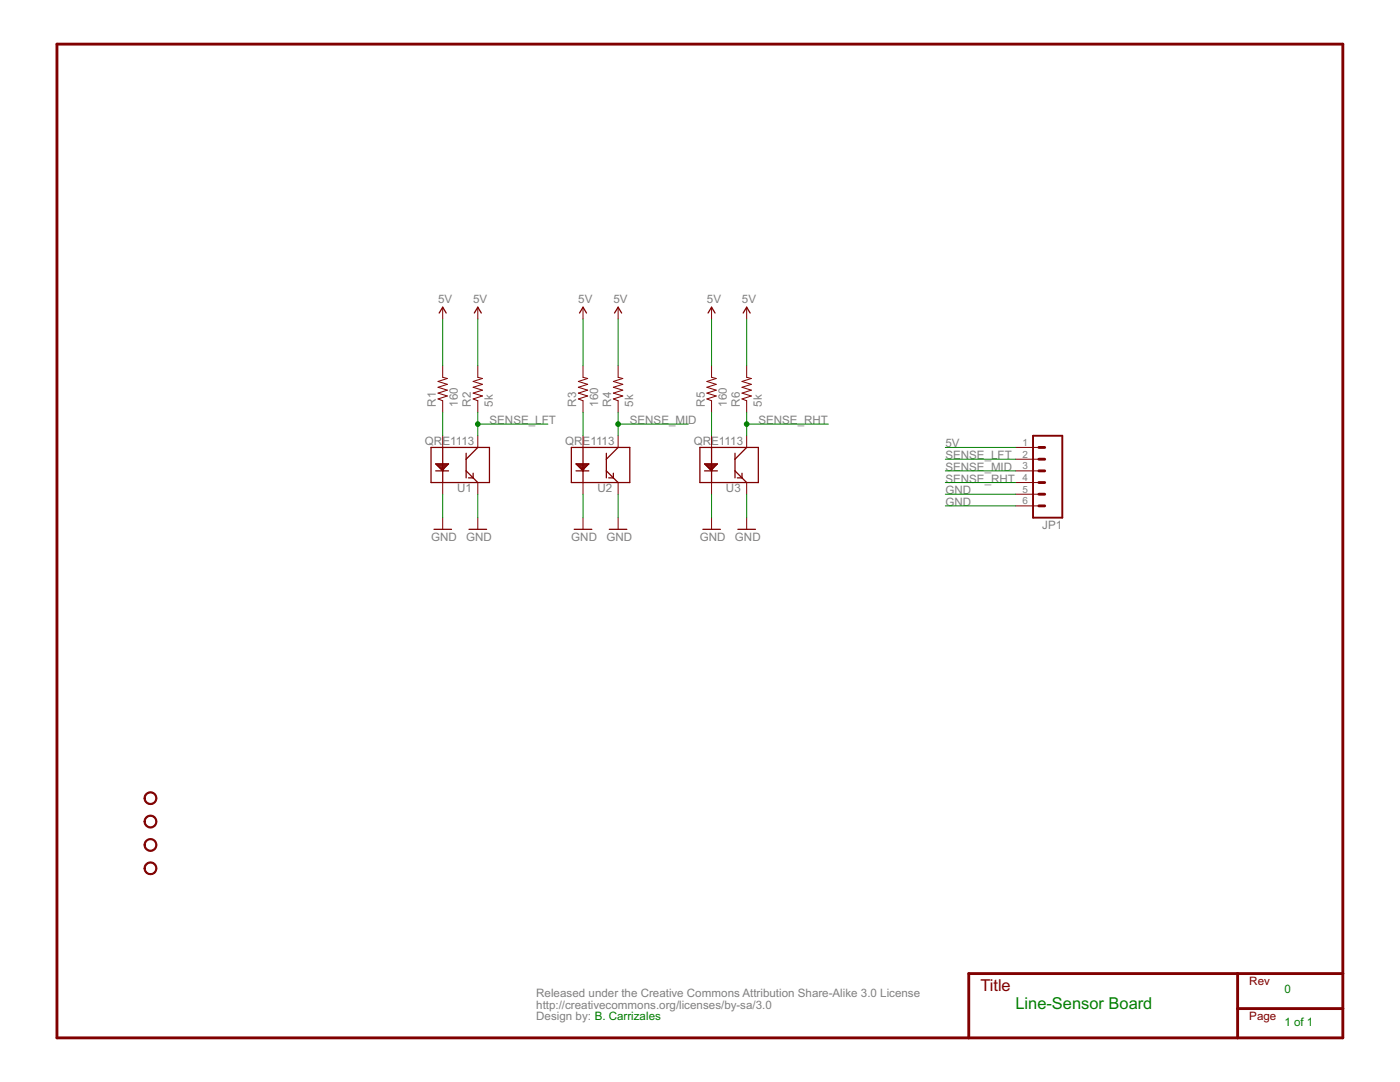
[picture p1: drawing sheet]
<?xml version="1.0" encoding="utf-8"?>
<!DOCTYPE eagle SYSTEM "eagle.dtd">
<!--
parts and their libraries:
SparkFun-Sensors: Licensing: CC v3.0 Share-Alike You are welcome to use this library for commercial purposes.
SparkFun-Aesthetics: Creative Commons License summary
-->
<eagle version="6.4">
<drawing>
<settings>
<setting alwaysvectorfont="no"/>
<setting verticaltext="up"/>
</settings>
<grid distance="0.1" unitdist="inch" unit="inch" style="lines" multiple="1" display="no" altdistance="0.01" altunitdist="inch" altunit="inch"/>
<schematic xreflabel="%F%N/%S.%C%R" xrefpart="/%S.%C%R">
<libraries>
<library name="Misc">
<symbols>
<symbol name="FRAME_8X11">
<wire x1="-139.7" y1="107.95" x2="-139.7" y2="-107.95" width="0.6096" layer="94"/>
<wire x1="-139.7" y1="-107.95" x2="58.42" y2="-107.95" width="0.6096" layer="94"/>
<wire x1="58.42" y1="-107.95" x2="116.84" y2="-107.95" width="0.6096" layer="94"/>
<wire x1="116.84" y1="-107.95" x2="139.7" y2="-107.95" width="0.6096" layer="94"/>
<wire x1="139.7" y1="-107.95" x2="139.7" y2="-101.6" width="0.6096" layer="94"/>
<wire x1="139.7" y1="-101.6" x2="139.7" y2="-93.98" width="0.6096" layer="94"/>
<wire x1="139.7" y1="-93.98" x2="139.7" y2="107.95" width="0.6096" layer="94"/>
<wire x1="139.7" y1="107.95" x2="-139.7" y2="107.95" width="0.6096" layer="94"/>
<wire x1="139.7" y1="-93.98" x2="116.84" y2="-93.98" width="0.6096" layer="94"/>
<wire x1="116.84" y1="-93.98" x2="58.42" y2="-93.98" width="0.6096" layer="94"/>
<wire x1="58.42" y1="-93.98" x2="58.42" y2="-107.95" width="0.6096" layer="94"/>
<wire x1="139.7" y1="-101.6" x2="116.84" y2="-101.6" width="0.6096" layer="94"/>
<wire x1="116.84" y1="-101.6" x2="116.84" y2="-107.95" width="0.6096" layer="94"/>
<text x="60.96" y="-97.79" size="2.54" layer="94">Title</text>
<text x="119.38" y="-104.14" size="1.778" layer="94">Page</text>
<wire x1="116.84" y1="-93.98" x2="116.84" y2="-101.6" width="0.6096" layer="94"/>
<text x="119.38" y="-96.52" size="1.778" layer="94">Rev</text>
</symbol>
</symbols>
<devicesets>
<deviceset name="FRAME_8X11">
<gates>
<gate name="G$1" symbol="FRAME_8X11" x="0" y="0"/>
</gates>
<devices>
<device name="">
<technologies>
<technology name=""/>
</technologies>
</device>
</devices>
</deviceset>
</devicesets>
</library>
<library name="SparkFun-Sensors">
<symbols>
<symbol name="QRE1113">
<wire x1="-5.08" y1="2.54" x2="-5.08" y2="-5.08" width="0.254" layer="94"/>
<wire x1="-5.08" y1="-5.08" x2="-2.54" y2="-5.08" width="0.254" layer="94"/>
<wire x1="-2.54" y1="-5.08" x2="5.08" y2="-5.08" width="0.254" layer="94"/>
<wire x1="5.08" y1="-5.08" x2="7.62" y2="-5.08" width="0.254" layer="94"/>
<wire x1="7.62" y1="-5.08" x2="7.62" y2="2.54" width="0.254" layer="94"/>
<wire x1="7.62" y1="2.54" x2="5.08" y2="2.54" width="0.254" layer="94"/>
<wire x1="5.08" y1="2.54" x2="-2.54" y2="2.54" width="0.254" layer="94"/>
<wire x1="-2.54" y1="2.54" x2="-5.08" y2="2.54" width="0.254" layer="94"/>
<wire x1="-2.54" y1="2.54" x2="0" y2="0" width="0.254" layer="94"/>
<wire x1="0" y1="0" x2="0" y2="-2.54" width="0.254" layer="94"/>
<wire x1="0" y1="-2.54" x2="-1.524" y2="-4.064" width="0.254" layer="94"/>
<wire x1="-1.524" y1="-4.064" x2="-2.54" y2="-5.08" width="0.254" layer="94"/>
<wire x1="0" y1="0" x2="0" y2="1.27" width="0.254" layer="94"/>
<wire x1="0" y1="-2.54" x2="0" y2="-4.064" width="0.254" layer="94"/>
<wire x1="5.08" y1="2.54" x2="5.08" y2="-2.54" width="0.254" layer="94"/>
<wire x1="5.08" y1="-2.54" x2="5.08" y2="-5.08" width="0.254" layer="94"/>
<wire x1="3.81" y1="-2.54" x2="5.08" y2="-2.54" width="0.254" layer="94"/>
<wire x1="5.08" y1="-2.54" x2="6.604" y2="-2.54" width="0.254" layer="94"/>
<wire x1="-1.524" y1="-4.064" x2="-0.508" y2="-4.064" width="0.254" layer="94"/>
<wire x1="-1.524" y1="-4.064" x2="-1.524" y2="-3.048" width="0.254" layer="94"/>
<text x="-1.778" y="3.048" size="1.778" layer="96">&gt;Value</text>
<text x="-1.27" y="-7.112" size="1.778" layer="95">&gt;Name</text>
<pin name="A" x="5.08" y="5.08" visible="off" length="short" rot="R270"/>
<pin name="E" x="-2.54" y="-7.62" visible="off" length="short" rot="R90"/>
<pin name="C" x="-2.54" y="5.08" visible="off" length="short" rot="R270"/>
<pin name="K" x="5.08" y="-7.62" visible="off" length="short" rot="R90"/>
<polygon width="0.254" layer="94">
<vertex x="5.08" y="-2.54"/>
<vertex x="6.604" y="-1.016"/>
<vertex x="3.81" y="-1.016"/>
<vertex x="4.826" y="-2.032"/>
</polygon>
</symbol>
</symbols>
<devicesets>
<deviceset name="QRE1113" prefix="U">
<gates>
<gate name="G$1" symbol="QRE1113" x="0" y="0"/>
</gates>
<devices>
<device name="" package="QRE1113">
<connects>
<connect gate="G$1" pin="A" pad="1"/>
<connect gate="G$1" pin="C" pad="3"/>
<connect gate="G$1" pin="E" pad="4"/>
<connect gate="G$1" pin="K" pad="2"/>
</connects>
<technologies>
<technology name="">
<attribute name="PROD_ID" value="IC-09357"/>
</technology>
</technologies>
</device>
</devices>
</deviceset>
</devicesets>
</library>
<library name="SparkFun-Connectors">
<symbols>
<symbol name="M06">
<wire x1="1.27" y1="-7.62" x2="-5.08" y2="-7.62" width="0.4064" layer="94"/>
<wire x1="-1.27" y1="0" x2="0" y2="0" width="0.6096" layer="94"/>
<wire x1="-1.27" y1="-2.54" x2="0" y2="-2.54" width="0.6096" layer="94"/>
<wire x1="-1.27" y1="-5.08" x2="0" y2="-5.08" width="0.6096" layer="94"/>
<wire x1="-5.08" y1="10.16" x2="-5.08" y2="-7.62" width="0.4064" layer="94"/>
<wire x1="1.27" y1="-7.62" x2="1.27" y2="10.16" width="0.4064" layer="94"/>
<wire x1="-5.08" y1="10.16" x2="1.27" y2="10.16" width="0.4064" layer="94"/>
<wire x1="-1.27" y1="5.08" x2="0" y2="5.08" width="0.6096" layer="94"/>
<wire x1="-1.27" y1="2.54" x2="0" y2="2.54" width="0.6096" layer="94"/>
<wire x1="-1.27" y1="7.62" x2="0" y2="7.62" width="0.6096" layer="94"/>
<text x="-5.08" y="-10.16" size="1.778" layer="96">&gt;VALUE</text>
<text x="-5.08" y="10.922" size="1.778" layer="95">&gt;NAME</text>
<pin name="1" x="5.08" y="-5.08" visible="pad" length="middle" direction="pas" swaplevel="1" rot="R180"/>
<pin name="2" x="5.08" y="-2.54" visible="pad" length="middle" direction="pas" swaplevel="1" rot="R180"/>
<pin name="3" x="5.08" y="0" visible="pad" length="middle" direction="pas" swaplevel="1" rot="R180"/>
<pin name="4" x="5.08" y="2.54" visible="pad" length="middle" direction="pas" swaplevel="1" rot="R180"/>
<pin name="5" x="5.08" y="5.08" visible="pad" length="middle" direction="pas" swaplevel="1" rot="R180"/>
<pin name="6" x="5.08" y="7.62" visible="pad" length="middle" direction="pas" swaplevel="1" rot="R180"/>
</symbol>
</symbols>
<devicesets>
<deviceset name="M06" prefix="JP" uservalue="yes">
<gates>
<gate name="G$1" symbol="M06" x="-2.54" y="0"/>
</gates>
<devices>
<device name="SIP" package="1X06">
<connects>
<connect gate="G$1" pin="1" pad="1"/>
<connect gate="G$1" pin="2" pad="2"/>
<connect gate="G$1" pin="3" pad="3"/>
<connect gate="G$1" pin="4" pad="4"/>
<connect gate="G$1" pin="5" pad="5"/>
<connect gate="G$1" pin="6" pad="6"/>
</connects>
<technologies>
<technology name=""/>
</technologies>
</device>
<device name="POLAR" package="MOLEX-1X6">
<connects>
<connect gate="G$1" pin="1" pad="1"/>
<connect gate="G$1" pin="2" pad="2"/>
<connect gate="G$1" pin="3" pad="3"/>
<connect gate="G$1" pin="4" pad="4"/>
<connect gate="G$1" pin="5" pad="5"/>
<connect gate="G$1" pin="6" pad="6"/>
</connects>
<technologies>
<technology name=""/>
</technologies>
</device>
<device name="RA" package="MOLEX-1X6-RA">
<connects>
<connect gate="G$1" pin="1" pad="1"/>
<connect gate="G$1" pin="2" pad="2"/>
<connect gate="G$1" pin="3" pad="3"/>
<connect gate="G$1" pin="4" pad="4"/>
<connect gate="G$1" pin="5" pad="5"/>
<connect gate="G$1" pin="6" pad="6"/>
</connects>
<technologies>
<technology name=""/>
</technologies>
</device>
<device name="SMD" package="1X06-SMD">
<connects>
<connect gate="G$1" pin="1" pad="1"/>
<connect gate="G$1" pin="2" pad="2"/>
<connect gate="G$1" pin="3" pad="3"/>
<connect gate="G$1" pin="4" pad="4"/>
<connect gate="G$1" pin="5" pad="5"/>
<connect gate="G$1" pin="6" pad="6"/>
</connects>
<technologies>
<technology name=""/>
</technologies>
</device>
<device name="LOCK" package="1X06_LOCK">
<connects>
<connect gate="G$1" pin="1" pad="1"/>
<connect gate="G$1" pin="2" pad="2"/>
<connect gate="G$1" pin="3" pad="3"/>
<connect gate="G$1" pin="4" pad="4"/>
<connect gate="G$1" pin="5" pad="5"/>
<connect gate="G$1" pin="6" pad="6"/>
</connects>
<technologies>
<technology name=""/>
</technologies>
</device>
<device name="LOCK_LONGPADS" package="1X06_LOCK_LONGPADS">
<connects>
<connect gate="G$1" pin="1" pad="1"/>
<connect gate="G$1" pin="2" pad="2"/>
<connect gate="G$1" pin="3" pad="3"/>
<connect gate="G$1" pin="4" pad="4"/>
<connect gate="G$1" pin="5" pad="5"/>
<connect gate="G$1" pin="6" pad="6"/>
</connects>
<technologies>
<technology name=""/>
</technologies>
</device>
<device name="POLAR_LOCK" package="MOLEX-1X6_LOCK">
<connects>
<connect gate="G$1" pin="1" pad="1"/>
<connect gate="G$1" pin="2" pad="2"/>
<connect gate="G$1" pin="3" pad="3"/>
<connect gate="G$1" pin="4" pad="4"/>
<connect gate="G$1" pin="5" pad="5"/>
<connect gate="G$1" pin="6" pad="6"/>
</connects>
<technologies>
<technology name=""/>
</technologies>
</device>
<device name="RA_LOCK" package="MOLEX-1X6-RA_LOCK">
<connects>
<connect gate="G$1" pin="1" pad="1"/>
<connect gate="G$1" pin="2" pad="2"/>
<connect gate="G$1" pin="3" pad="3"/>
<connect gate="G$1" pin="4" pad="4"/>
<connect gate="G$1" pin="5" pad="5"/>
<connect gate="G$1" pin="6" pad="6"/>
</connects>
<technologies>
<technology name=""/>
</technologies>
</device>
<device name="SIP_LOCK" package="1X06-SIP_LOCK">
<connects>
<connect gate="G$1" pin="1" pad="1"/>
<connect gate="G$1" pin="2" pad="2"/>
<connect gate="G$1" pin="3" pad="3"/>
<connect gate="G$1" pin="4" pad="4"/>
<connect gate="G$1" pin="5" pad="5"/>
<connect gate="G$1" pin="6" pad="6"/>
</connects>
<technologies>
<technology name=""/>
</technologies>
</device>
<device name="FEMALE_LOCK" package="1X06_FEMALE_LOCK.010">
<connects>
<connect gate="G$1" pin="1" pad="1"/>
<connect gate="G$1" pin="2" pad="2"/>
<connect gate="G$1" pin="3" pad="3"/>
<connect gate="G$1" pin="4" pad="4"/>
<connect gate="G$1" pin="5" pad="5"/>
<connect gate="G$1" pin="6" pad="6"/>
</connects>
<technologies>
<technology name=""/>
</technologies>
</device>
<device name="LONGPADS" package="1X06_LONGPADS">
<connects>
<connect gate="G$1" pin="1" pad="1"/>
<connect gate="G$1" pin="2" pad="2"/>
<connect gate="G$1" pin="3" pad="3"/>
<connect gate="G$1" pin="4" pad="4"/>
<connect gate="G$1" pin="5" pad="5"/>
<connect gate="G$1" pin="6" pad="6"/>
</connects>
<technologies>
<technology name=""/>
</technologies>
</device>
<device name="1X06-SMD_EDGE_FEMALE" package="1X06-SMD_EDGE">
<connects>
<connect gate="G$1" pin="1" pad="1"/>
<connect gate="G$1" pin="2" pad="2"/>
<connect gate="G$1" pin="3" pad="3"/>
<connect gate="G$1" pin="4" pad="4"/>
<connect gate="G$1" pin="5" pad="5"/>
<connect gate="G$1" pin="6" pad="6"/>
</connects>
<technologies>
<technology name=""/>
</technologies>
</device>
<device name="3.5MM-6" package="SCREWTERMINAL-3.5MM-6">
<connects>
<connect gate="G$1" pin="1" pad="1"/>
<connect gate="G$1" pin="2" pad="2"/>
<connect gate="G$1" pin="3" pad="3"/>
<connect gate="G$1" pin="4" pad="4"/>
<connect gate="G$1" pin="5" pad="5"/>
<connect gate="G$1" pin="6" pad="6"/>
</connects>
<technologies>
<technology name=""/>
</technologies>
</device>
<device name="SMDF" package="1X06-SMD-FEMALE">
<connects>
<connect gate="G$1" pin="1" pad="1"/>
<connect gate="G$1" pin="2" pad="2"/>
<connect gate="G$1" pin="3" pad="3"/>
<connect gate="G$1" pin="4" pad="4"/>
<connect gate="G$1" pin="5" pad="5"/>
<connect gate="G$1" pin="6" pad="6"/>
</connects>
<technologies>
<technology name=""/>
</technologies>
</device>
<device name="SMD-FEMALE-V2" package="1X06-SMD-FEMALE-V2">
<connects>
<connect gate="G$1" pin="1" pad="1"/>
<connect gate="G$1" pin="2" pad="2"/>
<connect gate="G$1" pin="3" pad="3"/>
<connect gate="G$1" pin="4" pad="4"/>
<connect gate="G$1" pin="5" pad="5"/>
<connect gate="G$1" pin="6" pad="6"/>
</connects>
<technologies>
<technology name=""/>
</technologies>
</device>
<device name="POGOPIN_HOLES_ONLY" package="1X06_HOLES_ONLY">
<connects>
<connect gate="G$1" pin="1" pad="1"/>
<connect gate="G$1" pin="2" pad="2"/>
<connect gate="G$1" pin="3" pad="3"/>
<connect gate="G$1" pin="4" pad="4"/>
<connect gate="G$1" pin="5" pad="5"/>
<connect gate="G$1" pin="6" pad="6"/>
</connects>
<technologies>
<technology name=""/>
</technologies>
</device>
<device name="SMD-STRAIGHT" package="1X06_SMD_STRAIGHT">
<connects>
<connect gate="G$1" pin="1" pad="1"/>
<connect gate="G$1" pin="2" pad="2"/>
<connect gate="G$1" pin="3" pad="3"/>
<connect gate="G$1" pin="4" pad="4"/>
<connect gate="G$1" pin="5" pad="5"/>
<connect gate="G$1" pin="6" pad="6"/>
</connects>
<technologies>
<technology name=""/>
</technologies>
</device>
<device name="SMD-STRAIGHT-ALT" package="1X06_SMD_STRAIGHT_ALT">
<connects>
<connect gate="G$1" pin="1" pad="1"/>
<connect gate="G$1" pin="2" pad="2"/>
<connect gate="G$1" pin="3" pad="3"/>
<connect gate="G$1" pin="4" pad="4"/>
<connect gate="G$1" pin="5" pad="5"/>
<connect gate="G$1" pin="6" pad="6"/>
</connects>
<technologies>
<technology name=""/>
</technologies>
</device>
<device name="SMD-STRAIGHT-COMBO" package="1X06_SMD_STRAIGHT_COMBO">
<connects>
<connect gate="G$1" pin="1" pad="1"/>
<connect gate="G$1" pin="2" pad="2"/>
<connect gate="G$1" pin="3" pad="3"/>
<connect gate="G$1" pin="4" pad="4"/>
<connect gate="G$1" pin="5" pad="5"/>
<connect gate="G$1" pin="6" pad="6"/>
</connects>
<technologies>
<technology name=""/>
</technologies>
</device>
<device name="EM406" package="EM406">
<connects>
<connect gate="G$1" pin="1" pad="1"/>
<connect gate="G$1" pin="2" pad="2"/>
<connect gate="G$1" pin="3" pad="3"/>
<connect gate="G$1" pin="4" pad="4"/>
<connect gate="G$1" pin="5" pad="5"/>
<connect gate="G$1" pin="6" pad="6"/>
</connects>
<technologies>
<technology name=""/>
</technologies>
</device>
<device name="VERNIER-ANALOG" package="BTA">
<connects>
<connect gate="G$1" pin="1" pad="1"/>
<connect gate="G$1" pin="2" pad="2"/>
<connect gate="G$1" pin="3" pad="3"/>
<connect gate="G$1" pin="4" pad="4"/>
<connect gate="G$1" pin="5" pad="5"/>
<connect gate="G$1" pin="6" pad="6"/>
</connects>
<technologies>
<technology name=""/>
</technologies>
</device>
<device name="VERNIER-DIGITAL" package="BTD">
<connects>
<connect gate="G$1" pin="1" pad="1"/>
<connect gate="G$1" pin="2" pad="2"/>
<connect gate="G$1" pin="3" pad="3"/>
<connect gate="G$1" pin="4" pad="4"/>
<connect gate="G$1" pin="5" pad="5"/>
<connect gate="G$1" pin="6" pad="6"/>
</connects>
<technologies>
<technology name=""/>
</technologies>
</device>
<device name="SMD_MALE" package="1X06_SMD_MALE">
<connects>
<connect gate="G$1" pin="1" pad="1"/>
<connect gate="G$1" pin="2" pad="2"/>
<connect gate="G$1" pin="3" pad="3"/>
<connect gate="G$1" pin="4" pad="4"/>
<connect gate="G$1" pin="5" pad="5"/>
<connect gate="G$1" pin="6" pad="6"/>
</connects>
<technologies>
<technology name="">
<attribute name="PROD_ID" value="CONN-11293"/>
</technology>
</technologies>
</device>
</devices>
</deviceset>
</devicesets>
</library>
<library name="SparkFun-Resistors">
<symbols>
<symbol name="RESISTOR">
<wire x1="-2.54" y1="0" x2="-2.159" y2="1.016" width="0.1524" layer="94"/>
<wire x1="-2.159" y1="1.016" x2="-1.524" y2="-1.016" width="0.1524" layer="94"/>
<wire x1="-1.524" y1="-1.016" x2="-0.889" y2="1.016" width="0.1524" layer="94"/>
<wire x1="-0.889" y1="1.016" x2="-0.254" y2="-1.016" width="0.1524" layer="94"/>
<wire x1="-0.254" y1="-1.016" x2="0.381" y2="1.016" width="0.1524" layer="94"/>
<wire x1="0.381" y1="1.016" x2="1.016" y2="-1.016" width="0.1524" layer="94"/>
<wire x1="1.016" y1="-1.016" x2="1.651" y2="1.016" width="0.1524" layer="94"/>
<wire x1="1.651" y1="1.016" x2="2.286" y2="-1.016" width="0.1524" layer="94"/>
<wire x1="2.286" y1="-1.016" x2="2.54" y2="0" width="0.1524" layer="94"/>
<text x="-3.81" y="1.4986" size="1.778" layer="95">&gt;NAME</text>
<text x="-3.81" y="-3.302" size="1.778" layer="96">&gt;VALUE</text>
<pin name="2" x="5.08" y="0" visible="off" length="short" direction="pas" swaplevel="1" rot="R180"/>
<pin name="1" x="-5.08" y="0" visible="off" length="short" direction="pas" swaplevel="1"/>
</symbol>
</symbols>
<devicesets>
<deviceset name="RESISTOR" prefix="R" uservalue="yes">
<gates>
<gate name="G$1" symbol="RESISTOR" x="0" y="0"/>
</gates>
<devices>
<device name="1206" package="1206">
<connects>
<connect gate="G$1" pin="1" pad="1"/>
<connect gate="G$1" pin="2" pad="2"/>
</connects>
<technologies>
<technology name=""/>
</technologies>
</device>
<device name="AXIAL-0.3" package="AXIAL-0.3">
<connects>
<connect gate="G$1" pin="1" pad="P$1"/>
<connect gate="G$1" pin="2" pad="P$2"/>
</connects>
<technologies>
<technology name=""/>
</technologies>
</device>
<device name="2010" package="R2010">
<connects>
<connect gate="G$1" pin="1" pad="1"/>
<connect gate="G$1" pin="2" pad="2"/>
</connects>
<technologies>
<technology name=""/>
</technologies>
</device>
<device name="0805-RES" package="0805">
<connects>
<connect gate="G$1" pin="1" pad="1"/>
<connect gate="G$1" pin="2" pad="2"/>
</connects>
<technologies>
<technology name=""/>
</technologies>
</device>
<device name="0603-RES" package="0603-RES">
<connects>
<connect gate="G$1" pin="1" pad="1"/>
<connect gate="G$1" pin="2" pad="2"/>
</connects>
<technologies>
<technology name=""/>
</technologies>
</device>
<device name="0603" package="0603-RES">
<connects>
<connect gate="G$1" pin="1" pad="1"/>
<connect gate="G$1" pin="2" pad="2"/>
</connects>
<technologies>
<technology name=""/>
</technologies>
</device>
<device name="PTH-1/6W" package="1/6W-RES">
<connects>
<connect gate="G$1" pin="1" pad="1"/>
<connect gate="G$1" pin="2" pad="2"/>
</connects>
<technologies>
<technology name=""/>
</technologies>
</device>
<device name="2512" package="R2512">
<connects>
<connect gate="G$1" pin="1" pad="1"/>
<connect gate="G$1" pin="2" pad="2"/>
</connects>
<technologies>
<technology name=""/>
</technologies>
</device>
<device name="PTH-1/4W" package="AXIAL-0.4">
<connects>
<connect gate="G$1" pin="1" pad="P$1"/>
<connect gate="G$1" pin="2" pad="P$2"/>
</connects>
<technologies>
<technology name=""/>
</technologies>
</device>
<device name="PTH-1/2W" package="AXIAL-0.5">
<connects>
<connect gate="G$1" pin="1" pad="P$1"/>
<connect gate="G$1" pin="2" pad="P$2"/>
</connects>
<technologies>
<technology name=""/>
</technologies>
</device>
<device name="PTH-1W" package="AXIAL-0.6">
<connects>
<connect gate="G$1" pin="1" pad="P$1"/>
<connect gate="G$1" pin="2" pad="P$2"/>
</connects>
<technologies>
<technology name=""/>
</technologies>
</device>
<device name="PTH-2W" package="AXIAL-0.8">
<connects>
<connect gate="G$1" pin="1" pad="P$1"/>
<connect gate="G$1" pin="2" pad="P$2"/>
</connects>
<technologies>
<technology name=""/>
</technologies>
</device>
<device name="KIT" package="AXIAL-0.3-KIT">
<connects>
<connect gate="G$1" pin="1" pad="P$1"/>
<connect gate="G$1" pin="2" pad="P$2"/>
</connects>
<technologies>
<technology name=""/>
</technologies>
</device>
<device name="EZ" package="AXIAL-0.3EZ">
<connects>
<connect gate="G$1" pin="1" pad="P$1"/>
<connect gate="G$1" pin="2" pad="P$2"/>
</connects>
<technologies>
<technology name=""/>
</technologies>
</device>
</devices>
</deviceset>
</devicesets>
</library>
<library name="SparkFun-Aesthetics">
<symbols>
<symbol name="5V">
<wire x1="0.762" y1="1.27" x2="0" y2="2.54" width="0.254" layer="94"/>
<wire x1="0" y1="2.54" x2="-0.762" y2="1.27" width="0.254" layer="94"/>
<text x="-1.016" y="3.556" size="1.778" layer="96">&gt;VALUE</text>
<pin name="5V" x="0" y="0" visible="off" length="short" direction="sup" rot="R90"/>
</symbol>
<symbol name="DGND">
<wire x1="-1.905" y1="0" x2="1.905" y2="0" width="0.254" layer="94"/>
<text x="-2.54" y="-2.54" size="1.778" layer="96">&gt;VALUE</text>
<pin name="GND" x="0" y="2.54" visible="off" length="short" direction="sup" rot="R270"/>
</symbol>
<symbol name="CREATIVE_COMMONS">
<text x="0" y="5.08" size="1.778" layer="95">Released under the Creative Commons Attribution Share-Alike 3.0 License</text>
<text x="0" y="2.54" size="1.778" layer="95">http://creativecommons.org/licenses/by-sa/3.0</text>
<text x="0" y="0" size="1.778" layer="95">Design by:</text>
</symbol>
</symbols>
<devicesets>
<deviceset name="5V" prefix="SUPPLY">
<gates>
<gate name="G$1" symbol="5V" x="0" y="0"/>
</gates>
<devices>
<device name="">
<technologies>
<technology name=""/>
</technologies>
</device>
</devices>
</deviceset>
<deviceset name="GND" prefix="GND">
<gates>
<gate name="1" symbol="DGND" x="0" y="0"/>
</gates>
<devices>
<device name="">
<technologies>
<technology name=""/>
</technologies>
</device>
</devices>
</deviceset>
<deviceset name="CREATIVE_COMMONS" prefix="CC_TEXT">
<gates>
<gate name="G$1" symbol="CREATIVE_COMMONS" x="0" y="0"/>
</gates>
<devices>
<device name="" package="CREATIVE_COMMONS">
<technologies>
<technology name=""/>
</technologies>
</device>
</devices>
</deviceset>
</devicesets>
</library>
<library name="SparkFun-Electromechanical">
<symbols>
<symbol name="STAND-OFF">
<circle x="0" y="0" radius="1.27" width="0.254" layer="94"/>
</symbol>
</symbols>
<devicesets>
<deviceset name="STAND-OFF" prefix="STANDOFF">
<gates>
<gate name="G$1" symbol="STAND-OFF" x="0" y="0"/>
</gates>
<devices>
<device name="" package="STAND-OFF">
<technologies>
<technology name=""/>
</technologies>
</device>
<device name="TIGHT" package="STAND-OFF-TIGHT">
<technologies>
<technology name=""/>
</technologies>
</device>
</devices>
</deviceset>
</devicesets>
</library>
</libraries>
<attributes>
</attributes>
<variantdefs>
</variantdefs>
<classes>
<class number="0" name="default" width="0" drill="0">
</class>
</classes>
<parts>
<part name="U$1" library="Misc" deviceset="FRAME_8X11" device=""/>
<part name="U1" library="SparkFun-Sensors" deviceset="QRE1113" device=""/>
<part name="U2" library="SparkFun-Sensors" deviceset="QRE1113" device=""/>
<part name="U3" library="SparkFun-Sensors" deviceset="QRE1113" device=""/>
<part name="JP1" library="SparkFun-Connectors" deviceset="M06" device="SIP"/>
<part name="R1" library="SparkFun-Resistors" deviceset="RESISTOR" device="0603" value="160"/>
<part name="R2" library="SparkFun-Resistors" deviceset="RESISTOR" device="0603" value="5k"/>
<part name="R3" library="SparkFun-Resistors" deviceset="RESISTOR" device="0603" value="160"/>
<part name="R4" library="SparkFun-Resistors" deviceset="RESISTOR" device="0603" value="5k"/>
<part name="R5" library="SparkFun-Resistors" deviceset="RESISTOR" device="0603" value="160"/>
<part name="R6" library="SparkFun-Resistors" deviceset="RESISTOR" device="0603" value="5k"/>
<part name="SUPPLY1" library="SparkFun-Aesthetics" deviceset="5V" device=""/>
<part name="SUPPLY2" library="SparkFun-Aesthetics" deviceset="5V" device=""/>
<part name="SUPPLY3" library="SparkFun-Aesthetics" deviceset="5V" device=""/>
<part name="SUPPLY4" library="SparkFun-Aesthetics" deviceset="5V" device=""/>
<part name="SUPPLY5" library="SparkFun-Aesthetics" deviceset="5V" device=""/>
<part name="SUPPLY6" library="SparkFun-Aesthetics" deviceset="5V" device=""/>
<part name="GND1" library="SparkFun-Aesthetics" deviceset="GND" device=""/>
<part name="GND2" library="SparkFun-Aesthetics" deviceset="GND" device=""/>
<part name="GND3" library="SparkFun-Aesthetics" deviceset="GND" device=""/>
<part name="GND4" library="SparkFun-Aesthetics" deviceset="GND" device=""/>
<part name="GND5" library="SparkFun-Aesthetics" deviceset="GND" device=""/>
<part name="GND6" library="SparkFun-Aesthetics" deviceset="GND" device=""/>
<part name="STANDOFF1" library="SparkFun-Electromechanical" deviceset="STAND-OFF" device=""/>
<part name="STANDOFF2" library="SparkFun-Electromechanical" deviceset="STAND-OFF" device=""/>
<part name="STANDOFF3" library="SparkFun-Electromechanical" deviceset="STAND-OFF" device=""/>
<part name="STANDOFF4" library="SparkFun-Electromechanical" deviceset="STAND-OFF" device=""/>
<part name="CC_TEXT1" library="SparkFun-Aesthetics" deviceset="CREATIVE_COMMONS" device=""/>
</parts>
<sheets>
<sheet>
<plain>
<text x="68.58" y="-101.6" size="2.54" layer="91">Line-Sensor Board</text>
<text x="127" y="-105.41" size="1.778" layer="91">1 of 1</text>
<text x="127" y="-98.298" size="1.778" layer="91">0</text>
<text x="-22.86" y="-104.14" size="1.778" layer="91">B. Carrizales</text>
</plain>
<instances>
<instance part="U$1" gate="G$1" x="0" y="0"/>
<instance part="U1" gate="G$1" x="-50.8" y="17.78" rot="MR0"/>
<instance part="U2" gate="G$1" x="-20.32" y="17.78" rot="MR0"/>
<instance part="U3" gate="G$1" x="7.62" y="17.78" rot="MR0"/>
<instance part="JP1" gate="G$1" x="73.66" y="15.24" rot="R180"/>
<instance part="R1" gate="G$1" x="-55.88" y="33.02" rot="R90"/>
<instance part="R2" gate="G$1" x="-48.26" y="33.02" rot="R90"/>
<instance part="R3" gate="G$1" x="-25.4" y="33.02" rot="R90"/>
<instance part="R4" gate="G$1" x="-17.78" y="33.02" rot="R90"/>
<instance part="R5" gate="G$1" x="2.54" y="33.02" rot="R90"/>
<instance part="R6" gate="G$1" x="10.16" y="33.02" rot="R90"/>
<instance part="SUPPLY1" gate="G$1" x="-55.88" y="48.26"/>
<instance part="SUPPLY2" gate="G$1" x="-48.26" y="48.26"/>
<instance part="SUPPLY3" gate="G$1" x="-25.4" y="48.26"/>
<instance part="SUPPLY4" gate="G$1" x="-17.78" y="48.26"/>
<instance part="SUPPLY5" gate="G$1" x="2.54" y="48.26"/>
<instance part="SUPPLY6" gate="G$1" x="10.16" y="48.26"/>
<instance part="GND1" gate="1" x="-55.88" y="2.54"/>
<instance part="GND2" gate="1" x="-48.26" y="2.54"/>
<instance part="GND3" gate="1" x="-25.4" y="2.54"/>
<instance part="GND4" gate="1" x="-17.78" y="2.54"/>
<instance part="GND5" gate="1" x="2.54" y="2.54"/>
<instance part="GND6" gate="1" x="10.16" y="2.54"/>
<instance part="STANDOFF1" gate="G$1" x="-119.38" y="-66.04"/>
<instance part="STANDOFF2" gate="G$1" x="-119.38" y="-71.12"/>
<instance part="STANDOFF3" gate="G$1" x="-119.38" y="-60.96"/>
<instance part="STANDOFF4" gate="G$1" x="-119.38" y="-55.88"/>
<instance part="CC_TEXT1" gate="G$1" x="-35.56" y="-104.14"/>
</instances>
<busses>
</busses>
<nets>
<net name="GND" class="0">
<segment>
<pinref part="U3" gate="G$1" pin="E"/>
<pinref part="GND6" gate="1" pin="GND"/>
<wire x1="10.16" y1="10.16" x2="10.16" y2="5.08" width="0.1524" layer="91"/>
</segment>
<segment>
<pinref part="U3" gate="G$1" pin="K"/>
<pinref part="GND5" gate="1" pin="GND"/>
<wire x1="2.54" y1="10.16" x2="2.54" y2="5.08" width="0.1524" layer="91"/>
</segment>
<segment>
<pinref part="U2" gate="G$1" pin="E"/>
<pinref part="GND4" gate="1" pin="GND"/>
<wire x1="-17.78" y1="10.16" x2="-17.78" y2="5.08" width="0.1524" layer="91"/>
</segment>
<segment>
<pinref part="U2" gate="G$1" pin="K"/>
<pinref part="GND3" gate="1" pin="GND"/>
<wire x1="-25.4" y1="10.16" x2="-25.4" y2="5.08" width="0.1524" layer="91"/>
</segment>
<segment>
<pinref part="U1" gate="G$1" pin="E"/>
<pinref part="GND2" gate="1" pin="GND"/>
<wire x1="-48.26" y1="10.16" x2="-48.26" y2="5.08" width="0.1524" layer="91"/>
</segment>
<segment>
<pinref part="U1" gate="G$1" pin="K"/>
<pinref part="GND1" gate="1" pin="GND"/>
<wire x1="-55.88" y1="10.16" x2="-55.88" y2="5.08" width="0.1524" layer="91"/>
</segment>
<segment>
<pinref part="JP1" gate="G$1" pin="5"/>
<wire x1="68.58" y1="10.16" x2="53.34" y2="10.16" width="0.1524" layer="91"/>
<label x="53.34" y="10.16" size="1.778" layer="95"/>
</segment>
<segment>
<pinref part="JP1" gate="G$1" pin="6"/>
<wire x1="68.58" y1="7.62" x2="53.34" y2="7.62" width="0.1524" layer="91"/>
<label x="53.34" y="7.62" size="1.778" layer="95"/>
</segment>
</net>
<net name="SENSE_RHT" class="0">
<segment>
<pinref part="U3" gate="G$1" pin="C"/>
<pinref part="R6" gate="G$1" pin="1"/>
<wire x1="10.16" y1="22.86" x2="10.16" y2="25.4" width="0.1524" layer="91"/>
<wire x1="10.16" y1="25.4" x2="10.16" y2="27.94" width="0.1524" layer="91"/>
<wire x1="10.16" y1="25.4" x2="27.94" y2="25.4" width="0.1524" layer="91"/>
<junction x="10.16" y="25.4"/>
<label x="12.7" y="25.4" size="1.778" layer="95"/>
</segment>
<segment>
<pinref part="JP1" gate="G$1" pin="4"/>
<wire x1="68.58" y1="12.7" x2="53.34" y2="12.7" width="0.1524" layer="91"/>
<label x="53.34" y="12.7" size="1.778" layer="95"/>
</segment>
</net>
<net name="N$2" class="0">
<segment>
<pinref part="R5" gate="G$1" pin="1"/>
<pinref part="U3" gate="G$1" pin="A"/>
<wire x1="2.54" y1="27.94" x2="2.54" y2="22.86" width="0.1524" layer="91"/>
</segment>
</net>
<net name="5V" class="0">
<segment>
<pinref part="R6" gate="G$1" pin="2"/>
<pinref part="SUPPLY6" gate="G$1" pin="5V"/>
<wire x1="10.16" y1="38.1" x2="10.16" y2="48.26" width="0.1524" layer="91"/>
</segment>
<segment>
<pinref part="SUPPLY5" gate="G$1" pin="5V"/>
<pinref part="R5" gate="G$1" pin="2"/>
<wire x1="2.54" y1="48.26" x2="2.54" y2="38.1" width="0.1524" layer="91"/>
</segment>
<segment>
<pinref part="R4" gate="G$1" pin="2"/>
<pinref part="SUPPLY4" gate="G$1" pin="5V"/>
<wire x1="-17.78" y1="38.1" x2="-17.78" y2="48.26" width="0.1524" layer="91"/>
</segment>
<segment>
<pinref part="SUPPLY3" gate="G$1" pin="5V"/>
<pinref part="R3" gate="G$1" pin="2"/>
<wire x1="-25.4" y1="48.26" x2="-25.4" y2="38.1" width="0.1524" layer="91"/>
</segment>
<segment>
<pinref part="R2" gate="G$1" pin="2"/>
<pinref part="SUPPLY2" gate="G$1" pin="5V"/>
<wire x1="-48.26" y1="38.1" x2="-48.26" y2="48.26" width="0.1524" layer="91"/>
</segment>
<segment>
<pinref part="SUPPLY1" gate="G$1" pin="5V"/>
<pinref part="R1" gate="G$1" pin="2"/>
<wire x1="-55.88" y1="48.26" x2="-55.88" y2="38.1" width="0.1524" layer="91"/>
</segment>
<segment>
<pinref part="JP1" gate="G$1" pin="1"/>
<wire x1="68.58" y1="20.32" x2="53.34" y2="20.32" width="0.1524" layer="91"/>
<label x="53.34" y="20.32" size="1.778" layer="95"/>
</segment>
</net>
<net name="SENSE_MID" class="0">
<segment>
<pinref part="R4" gate="G$1" pin="1"/>
<pinref part="U2" gate="G$1" pin="C"/>
<wire x1="-17.78" y1="27.94" x2="-17.78" y2="25.4" width="0.1524" layer="91"/>
<wire x1="-17.78" y1="25.4" x2="-17.78" y2="22.86" width="0.1524" layer="91"/>
<wire x1="-17.78" y1="25.4" x2="-2.54" y2="25.4" width="0.1524" layer="91"/>
<junction x="-17.78" y="25.4"/>
<label x="-15.24" y="25.4" size="1.778" layer="95"/>
</segment>
<segment>
<pinref part="JP1" gate="G$1" pin="3"/>
<wire x1="68.58" y1="15.24" x2="53.34" y2="15.24" width="0.1524" layer="91"/>
<label x="53.34" y="15.24" size="1.778" layer="95"/>
</segment>
</net>
<net name="N$4" class="0">
<segment>
<pinref part="R3" gate="G$1" pin="1"/>
<pinref part="U2" gate="G$1" pin="A"/>
<wire x1="-25.4" y1="27.94" x2="-25.4" y2="22.86" width="0.1524" layer="91"/>
</segment>
</net>
<net name="SENSE_LFT" class="0">
<segment>
<pinref part="U1" gate="G$1" pin="C"/>
<pinref part="R2" gate="G$1" pin="1"/>
<wire x1="-48.26" y1="22.86" x2="-48.26" y2="25.4" width="0.1524" layer="91"/>
<wire x1="-48.26" y1="25.4" x2="-48.26" y2="27.94" width="0.1524" layer="91"/>
<wire x1="-48.26" y1="25.4" x2="-33.02" y2="25.4" width="0.1524" layer="91"/>
<junction x="-48.26" y="25.4"/>
<label x="-45.72" y="25.4" size="1.778" layer="95"/>
</segment>
<segment>
<pinref part="JP1" gate="G$1" pin="2"/>
<wire x1="68.58" y1="17.78" x2="53.34" y2="17.78" width="0.1524" layer="91"/>
<label x="53.34" y="17.78" size="1.778" layer="95"/>
</segment>
</net>
<net name="N$6" class="0">
<segment>
<pinref part="R1" gate="G$1" pin="1"/>
<pinref part="U1" gate="G$1" pin="A"/>
<wire x1="-55.88" y1="27.94" x2="-55.88" y2="22.86" width="0.1524" layer="91"/>
</segment>
</net>
</nets>
</sheet>
</sheets>
</schematic>
</drawing>
</eagle>
